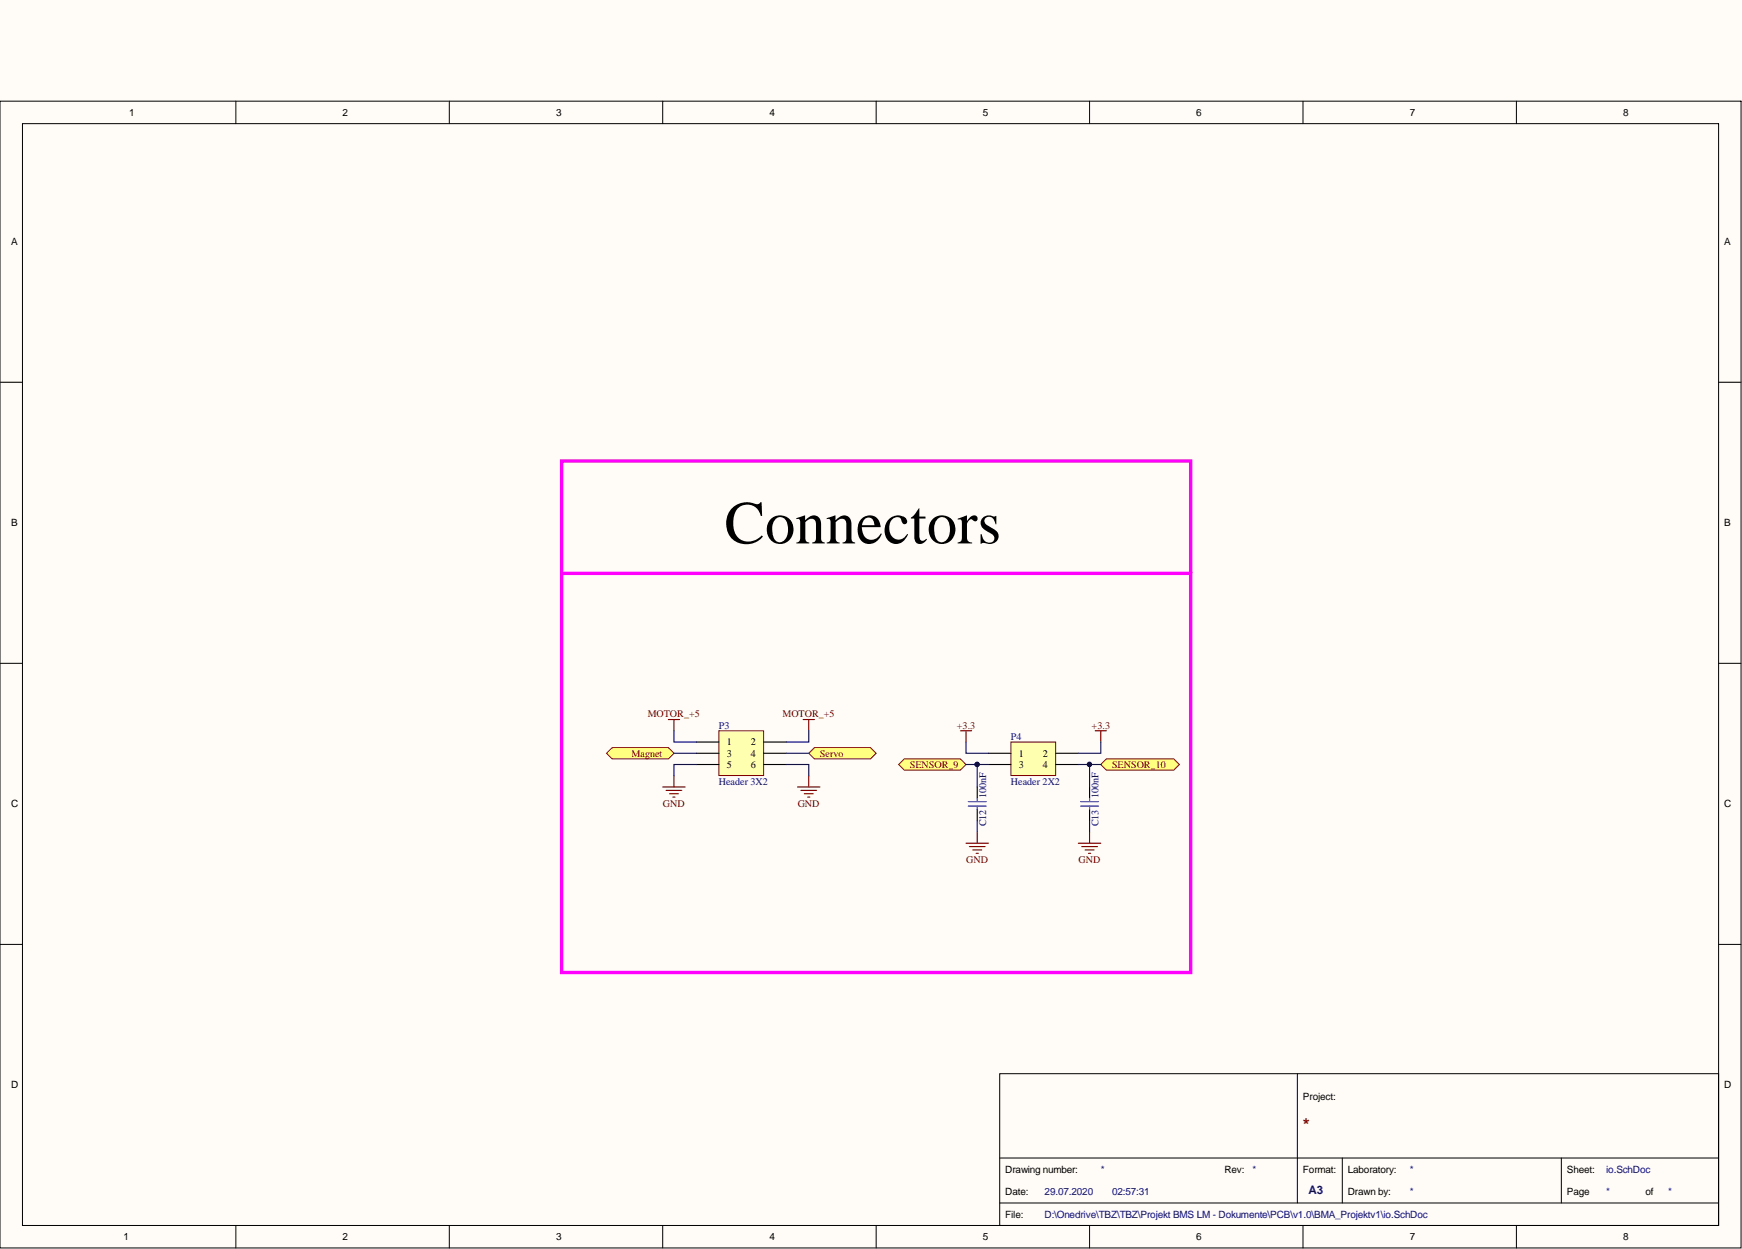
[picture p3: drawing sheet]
<svg xmlns="http://www.w3.org/2000/svg" width="393mm" height="282mm" viewBox="0 0 393 282" stroke-linecap="round" stroke-linejoin="round" font-family="sans-serif">
<path d="M0 0h393.1v281.6h-393.1z" fill="#fffcf8"/>
<g fill="none" stroke="#000" stroke-width=".23">
<path d="M0 22.8h393.1v258.8h-393.1zM5.1 27.9h383v248.7h-383zM53.3 22.8v5.1M101.5 22.8v5.1M149.6 22.8v5.1M197.8 22.8v5.1M246 22.8v5.1M294.2 22.8v5.1M342.4 22.8v5.1M0 86.3h5.1M388.1 86.3h5M0 149.7h5.1"/>
<path d="M388.1 149.7h5M0 213.1h5.1M388.1 213.1h5M225.7 242.3h162.4v34.3h-162.4zM292.9 242.3v29.2M53.3 276.6v5M101.5 276.6v5M149.6 276.6v5M197.8 276.6v5M225.7 261.3h162.4M225.7 271.5h162.4M246 276.6v5"/>
<path d="M294.2 276.6v5M303.1 261.3v10.2M342.4 276.6v5M352.6 261.3v10.2"/>
</g>
<g fill="#ffff80" stroke="#800000" stroke-width=".23">
<path d="M138.2 168.7h12.7l1.3 1.3-1.3 1.3h-12.7l-1.2-1.3z" fill-rule="evenodd"/>
<path d="M183.9 168.7h12.7l1.2 1.3-1.2 1.3h-12.7l-1.3-1.3z" fill-rule="evenodd"/>
</g>
<path d="M126.8 129.4h142.1v90.1h-142.1zM126.8 129.4v-25.4h142.1v25.4" fill="none" stroke="#f0f" stroke-width=".76"/>
<path d="M162.3 164.9h10.1v10.1h-10.1z" fill="#ffffb0" stroke="#800000" stroke-width=".23"/>
<path d="M157.3 167.5h5M157.3 170h5M157.3 172.5h5M172.5 167.5h5M172.5 170h5M172.5 172.5h5" fill="none" stroke="#000" stroke-width=".25"/>
<g fill="none" stroke="#800000" stroke-width=".25">
<path d="M149.6 177.6h5.1M150.4 178.4h3.6M150.9 162.4h2.5M151.2 179.1h2M151.9 179.9h.5M152.2 162.4v2.5M152.2 175.1v2.5M180.1 177.6h5.1M180.8 178.4h3.6M181.3 162.4h2.6M181.6 179.1h2M182.4 179.9h.5"/>
<path d="M182.6 162.4v2.5M182.6 175.1v2.5"/>
</g>
<path d="M228.3 167.5h10.1v7.5h-10.1z" fill="#ffffb0" stroke="#800000" stroke-width=".23"/>
<path d="M223.2 170h5.1M223.2 172.5h5.1M238.4 170h5.1M238.4 172.5h5.1" fill="none" stroke="#000" stroke-width=".25"/>
<path d="M216.9 164.9h2.5M218.1 164.9v2.6M247.3 164.9h2.5M248.6 164.9v2.6" fill="none" stroke="#800000" stroke-width=".25"/>
<g fill="#ffff80" stroke="#800000" stroke-width=".23">
<path d="M204.2 171.3h12.7l1.2 1.2-1.2 1.3h-12.7l-1.3-1.3z" fill-rule="evenodd"/>
<path d="M249.8 171.3h15.2l1.3 1.2-1.3 1.3h-15.2l-1.2-1.3z" fill-rule="evenodd"/>
</g>
<path d="M220.7 177.6v2.5M246 177.6v2.5M220.7 182.7v2.5M246 182.7v2.5" fill="none" stroke="#000" stroke-width=".25"/>
<path d="M218.6 180.9h4.1M218.6 181.9h4.1M220.7 180.1v.8M220.7 181.9v.8M244 180.9h4.1M244 181.9h4.1M246 180.1v.8M246 181.9v.8" fill="none" stroke="#00f" stroke-width=".25"/>
<path d="M218.1 190.3h5.1M218.9 191.1h3.5M219.6 191.8h2.1M220.4 192.6h.5M220.7 187.8v2.5M243.5 190.3h5.1M244.3 191.1h3.5M245 191.8h2M245.8 192.6h.5M246 187.8v2.5" fill="none" stroke="#800000" stroke-width=".25"/>
<g fill="none" stroke="#000080" stroke-width=".25">
<path d="M152.2 164.9v2.6h5.1M152.2 170h5.1M157.3 172.5h-5.1v2.6M177.5 172.5h5.1v2.6M177.5 170h5.1M182.6 164.9v2.6h-5.1M218.1 167.5v2.5h5.1M218.1 172.5h5.1M220.7 172.5v5.1M243.5 172.5h5.1M246 172.5v5.1M248.6 167.5v2.5h-5.1"/>
<path d="M220.7 185.2v2.6M246 185.2v2.6"/>
</g>
<g fill="#000080" stroke="#000080" stroke-width=".23">
<circle cx="220.6" cy="172.5" r=".48"/>
<circle cx="246" cy="172.5" r=".48"/>
</g>
<text font-size="13.7" x="163.6" y="122.6">Connectors</text>
<text font-size="4" fill="#800000" x="294.2" y="255.3">*</text>
<text font-size="2.6" fill="#000080" x="295.5" y="269.6">A3</text>
<g font-size="2.3">
<text x="29.2" y="26.1">1</text>
<text x="77.4" y="26.1">2</text>
<text x="125.5" y="26.1">3</text>
<text x="173.7" y="26.1">4</text>
<text x="221.9" y="26.1">5</text>
<text x="270.1" y="26.1">6</text>
<text x="318.3" y="26.1">7</text>
<text x="366.5" y="26.1">8</text>
<text x="2.5" y="55.3">A</text>
<text x="389.3" y="55.3">A</text>
<text x="2.5" y="118.8">B</text>
<text x="389.3" y="118.8">B</text>
<text x="164.1" y="168.2">1</text>
<text x="164.1" y="170.8">3</text>
<text x="164.1" y="173.3">5</text>
<text x="169.6" y="168.2">2</text>
<text x="169.6" y="170.8">4</text>
<text x="169.6" y="173.3">6</text>
<text x="230" y="170.8">1</text>
<text x="230" y="173.3">3</text>
<text x="235.5" y="170.8">2</text>
<text x="235.5" y="173.3">4</text>
<text x="2.5" y="182.2">C</text>
<text x="389.3" y="182.2">C</text>
<text x="2.5" y="245.6">D</text>
<text x="389.3" y="245.6">D</text>
<text x="294.2" y="248.2">Project:</text>
<text x="227" y="269.7">Date:</text>
<text x="227" y="264.6">Drawing number:</text>
<text x="276.5" y="264.6">Rev:</text>
<text x="294.2" y="264.6">Format:</text>
<text x="304.4" y="269.7">Drawn by:</text>
<text x="304.4" y="264.6">Laboratory:</text>
<text x="353.8" y="269.7">Page</text>
<text x="353.8" y="264.6">Sheet:</text>
<text x="371.6" y="269.7">of</text>
<text x="227" y="274.8">File:</text>
<text x="27.9" y="279.9">1</text>
<text x="77.4" y="279.9">2</text>
<text x="125.5" y="279.9">3</text>
<text x="173.7" y="279.9">4</text>
<text x="221.9" y="279.9">5</text>
<text x="270.1" y="279.9">6</text>
<text x="318.3" y="279.9">7</text>
<text x="366.5" y="279.9">8</text>
</g>
<g font-size="2.3" fill="#800000">
<text x="146.3" y="161.9">MOTOR_+5</text>
<text x="176.7" y="161.9">MOTOR_+5</text>
<text x="216.1" y="164.4">+3.3</text>
<text x="246.5" y="164.4">+3.3</text>
<text x="142.6" y="170.8">Magnet</text>
<text x="185.2" y="170.8">Servo</text>
<text x="205.4" y="173.3">SENSOR_9</text>
<text x="251.1" y="173.3">SENSOR_10</text>
<text x="149.7" y="182.2">GND</text>
<text x="180.1" y="182.2">GND</text>
<text x="218.2" y="194.9">GND</text>
<text x="243.5" y="194.9">GND</text>
</g>
<g font-size="2.3" fill="#000080">
<text x="162.3" y="164.4">P3</text>
<text x="228.3" y="167">P4</text>
<text x="162.3" y="177.1">Header 3X2</text>
<text x="228.3" y="177.1">Header 2X2</text>
<text x="222.7" y="180.1" transform="rotate(-90 222.7 180.1)">100nF</text>
<text x="248.1" y="180.1" transform="rotate(-90 248.1 180.1)">100nF</text>
<text x="222.7" y="186.5" transform="rotate(-90 222.7 186.5)">C12</text>
<text x="248.1" y="186.5" transform="rotate(-90 248.1 186.5)">C13</text>
<text x="235.9" y="269.7">29.07.2020</text>
<text x="248.6" y="264.6">*</text>
<text x="251.1" y="269.7">02:57:31</text>
<text x="282.8" y="264.6">*</text>
<text x="318.3" y="264.6">*</text>
<text x="318.3" y="269.7">*</text>
<text x="362.7" y="269.7">*</text>
<text x="362.7" y="264.6">io.SchDoc</text>
<text x="376.6" y="269.7">*</text>
<text x="235.9" y="274.8">D:\Onedrive\TBZ\TBZ\Projekt BMS LM - Dokumente\PCB\v1.0\BMA_Projektv1\io.SchDoc</text>
</g>
</svg>
